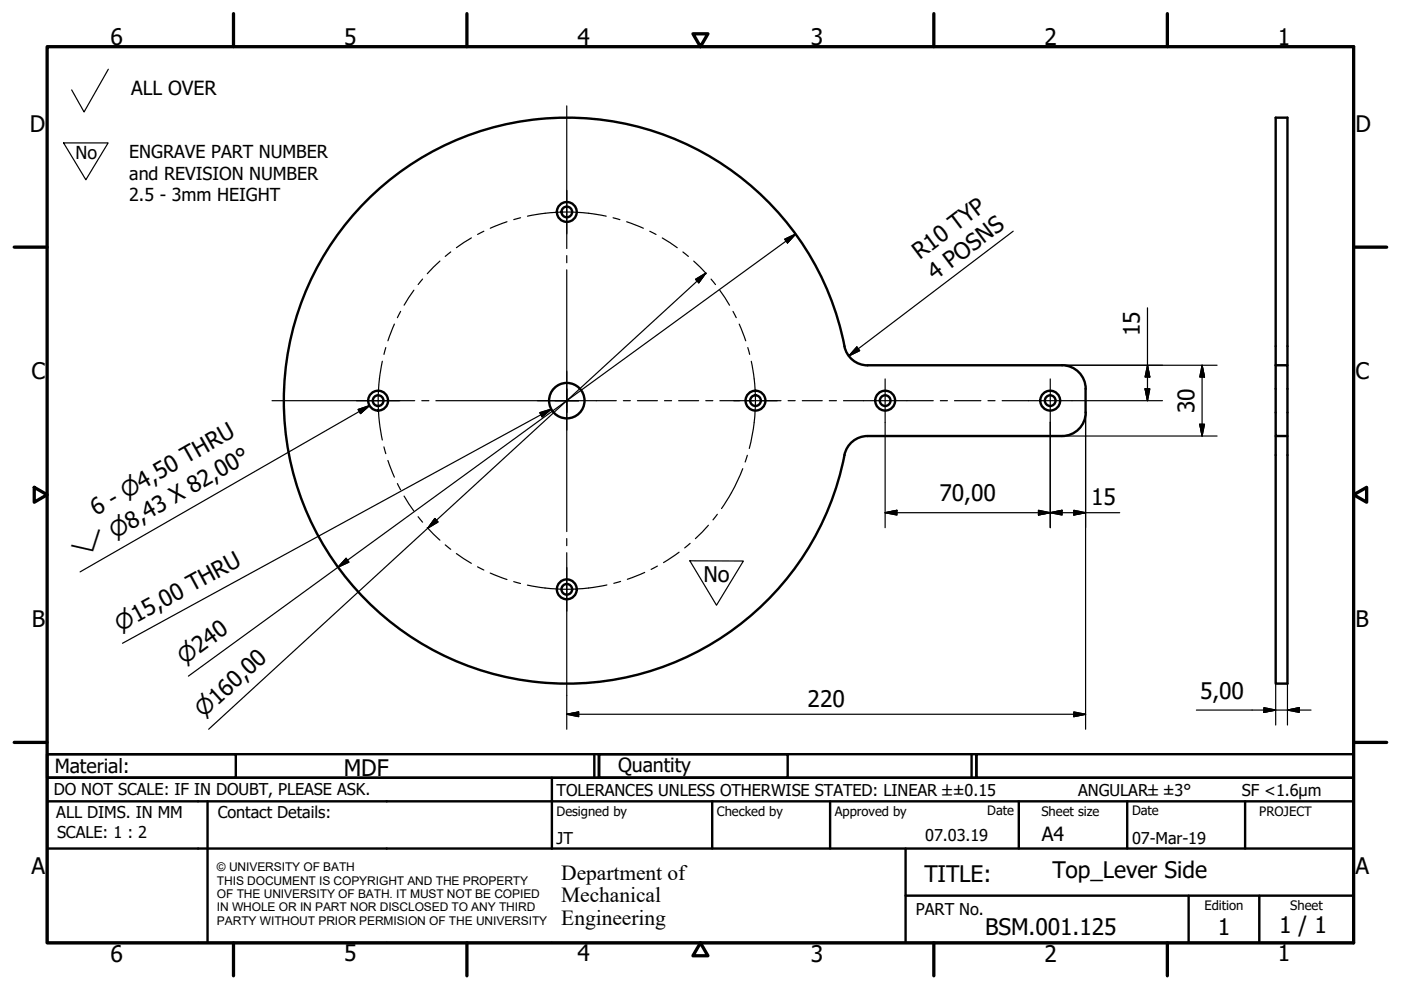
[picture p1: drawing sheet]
<svg xmlns="http://www.w3.org/2000/svg" width="297mm" height="210mm" viewBox="0 0 297 210" stroke-linecap="round" stroke-linejoin="round" font-family="sans-serif">
<!-- layer: Visible (ISO) -->
<g fill="none" stroke="#000" stroke-width=".51">
<path d="M183.9 77.5a5 5 0 0 1-4.9-4.1 60 60 0 0 0-92.1-38.3 60 60 0 0 0 0 99.8 60 60 0 0 0 92.1-38.4 5 5 0 0 1 4.9-4.1M184 77.4h41.2a5 5 0 0 1 5 5M270.5 77.4h2.5v67.5h-2.5v-52.5M273 77.4v-52.5h-2.5v67.5h2.5M230.2 82.4v5.1M230.2 87.4a5 5 0 0 1-5 5h-41.2"/>
<circle cx="120.2" cy="44.9" r="1.13"/>
<circle cx="120.2" cy="44.9" r="2.11"/>
<circle cx="80.2" cy="84.9" r="2.11"/>
<circle cx="80.2" cy="84.9" r="1.13"/>
<circle cx="120.2" cy="84.9" r="3.8"/>
<circle cx="160.2" cy="84.9" r="1.13"/>
<circle cx="160.2" cy="84.9" r="2.11"/>
<circle cx="187.7" cy="84.9" r="1.13"/>
<circle cx="187.7" cy="84.9" r="2.11"/>
<circle cx="222.7" cy="84.9" r="1.13"/>
<circle cx="222.7" cy="84.9" r="2.11"/>
<circle cx="120.2" cy="125" r="2.11"/>
<circle cx="120.2" cy="125" r="1.13"/>
</g>
<!-- layer: Border (ISO) -->
<g fill="none" stroke="#000" stroke-width=".7">
<path d="M10 9.9h277v190h-277zM49.5 2.9v7M99 2.9v7M146.9 7.2h3.2l-1.6 2.7zM198 2.9v7M247.5 2.9v7M3 52.4h7M287 52.4h7M7.3 103.3l2.7 1.6-2.7 1.6zM287 104.9l2.8-1.6v3.2zM3 157.4h7M287 157.4h7"/>
<path d="M49.5 199.9v7M99 199.9v7M148.5 199.9l1.6 2.7h-3.2zM198 199.9v7M247.5 199.9v7"/>
</g>
<!-- layer: Title (ISO) -->
<g fill="none" stroke="#000" stroke-width=".51">
<path d="M10 159.9h40v5h-40zM10 159.9h117v5h-117zM126 159.9v5M127 159.9h40v5h-40zM127 159.9h80v5h-80zM206 159.9v5M207 159.9h80v5h-80zM10 169.9v-5h277v5M10 169.9h277v30h-277zM10 179.9h277M44 169.9v30M117 164.9v15"/>
<path d="M151 169.9v10M176 169.9v10M192 179.9v20M216 169.9v10M239 169.9v10M264 169.9v10M192 189.9h95M252 189.9v10M267 189.9v10"/>
</g>
<!-- layer: Sketch Geometry (ISO) -->
<path d="M23 14.7l-5.2 9-2.6-4.6M13.5 30.3h9.4l-4.7 7.8zM146.3 118.9h11.3l-5.7 9.4z" fill="none" stroke="#000" stroke-width=".25"/>
<path d="M151.8 137.7h.1" fill="none" stroke="#fff" stroke-width=".21"/>
<!-- layer: Dimension (ISO) -->
<g fill="none" stroke="#000" stroke-width=".25">
<path d="M147.5 59.2l2.1-1.3-1.5 2.1zM149.6 57.9l-105.4 96.7M166.4 50.7l2.3-1.1-1.7 1.9zM168.7 49.6l-128.8 93.8M214.8 49l-34.8 26.5M181.7 73.6l.6 .8-2.3 1.1zM225.2 77.4h32.8M243.3 77.4l.5 2.5h-1zM243.3 65.3v19.7M254.9 77.4l.5 2.5h-1zM254.9 77.4v15M187.7 89.5v22.4"/>
<path d="M222.7 89.5v22.4M225.2 92.4h32.8M227.3 85h19.2M230.2 87.5v67.1M242.8 82.4h1l-.5 2.6zM254.4 90h1l-.5 2.4zM73.4 118.4l.6 .8-2.3 1.1zM92.2 109.9l.7 .8-2.2 1.3zM187.7 108.7l2.5-.5v1zM187.7 108.7h49.7M220.2 108.2l2.5 .5-2.5 .5zM222.7 108.7l2.5-.5v1z"/>
<path d="M227.7 108.2l2.5 .5-2.5 .5zM120.2 151.4l2.5-.4v.9zM120.2 151.4h110M120.2 147.4v7.2M227.7 151l2.5 .4-2.5 .5zM253.7 150.6h24.3M268 150l2.5 .6-2.5 .4zM270.5 144.9v8.8M273 150.6l2.5-.6v1zM273 144.9v8.8"/>
</g>
<g fill="#000" stroke="#000" stroke-width=".25">
<path d="M149.6 57.9l-1.5 2.1zM147.5 59.2l2.1-1.3-1.5 2.1zM168.7 49.6l-1.7 1.9zM166.4 50.7l2.3-1.1-1.7 1.9zM181.7 73.6l-1.7 1.9zM181.7 73.6l.6 .8-2.3 1.1zM243.3 77.4l.5 2.5zM243.3 77.4l.5 2.5h-1zM254.9 77.4l.5 2.5zM254.9 77.4l.5 2.5h-1zM242.8 82.4l.5 2.6zM242.8 82.4h1l-.5 2.6z"/>
<path d="M254.4 90l.5 2.4zM254.4 90h1l-.5 2.4zM73.4 118.4l-1.7 1.9zM73.4 118.4l.6 .8-2.3 1.1zM92.2 109.9l-1.5 2.1zM92.2 109.9l.7 .8-2.2 1.3zM187.7 108.7l2.5-.5zM187.7 108.7l2.5-.5v1zM220.2 109.2l2.5-.5zM220.2 108.2l2.5 .5-2.5 .5zM222.7 108.7l2.5-.5zM222.7 108.7l2.5-.5v1z"/>
<path d="M227.7 109.2l2.5-.5zM227.7 108.2l2.5 .5-2.5 .5zM120.2 151.4l2.5-.4zM120.2 151.4l2.5-.4v.9zM227.7 151.9l2.5-.5zM227.7 151l2.5 .4-2.5 .5zM268 151l2.5-.4zM268 150l2.5 .6-2.5 .4zM273 150.6l2.5-.6zM273 150.6l2.5-.6v1z"/>
</g>
<!-- layer: Center Mark (ISO) -->
<g fill="none" stroke="#000" stroke-width=".25">
<path d="M120.2 22.5v30.2M120.2 40.3v9.3M120.2 57.2v27.8v-2.6M120.2 54.2v1.5M120.2 78.7v12.5M57.7 85h30.2M75.6 85h9.2M89.4 85h1.5M92.4 85h27.8h-2.5M120.2 87.5v-2.5v27.7M122.7 85h-2.5h2.5M155.6 85h9.2"/>
<path d="M187.7 80.3v9.2M222.7 80.3v9.2M120.2 114.2v1.5M120.2 117.2v30.2M120.2 120.3v9.3"/>
</g>
<!-- layer: Centerline (ISO) -->
<g fill="none" stroke="#000" stroke-width=".25">
<path d="M89.6 59.2l-.9 1.1M93.3 55.4l-2.7 2.6M95.6 53.4l-1.2 1M99.9 50.4l-3.1 2.1M102.6 49l-1.3 .7M107.5 47l-3.6 1.4M110.4 46.2l-1.5 .4M111.8 45.8a40 40 0 0 1 16.7 0M130 46.2l1.4 .4M132.9 47l3.5 1.4M137.8 49l1.3 .7M140.4 50.4l3.2 2.1"/>
<path d="M144.8 53.4l1.2 1M147.1 55.4l2.7 2.6M150.8 59.2l.9 1.1M81.1 76.6l-.7 4.4-.2 3.9M81.8 73.7l-.4 1.4M83.6 68.7l-1.4 3.6M84.9 66l-.6 1.4M87.8 61.5l-2.1 3.2M152.6 61.5l2.1 3.2M155.4 66l.7 1.4M156.7 68.7l1.4 3.6M158.6 73.7l.3 1.4"/>
<path d="M159.3 76.6a40 40 0 0 1-.4 18.5M80.2 84.9l.2 4 .7 4.4M81.4 94.7l.4 1.5M82.2 97.6l1.4 3.6M113.9 85h16.8M132.2 85h1.4M135.1 85h4.3M140.9 85h1.5M143.9 85h4.2M149.6 85h1.5M152.6 85h4.3M157.5 99.4l-2.1 4.4-2.4 4"/>
<path d="M158.4 85h1.5M158.5 96.5l-.5 1.5M161.4 85h4.2M167.1 85h1.5M170.1 85h4.2M175.8 85h1.5M178.8 85h19.1M199.4 85h1.5M202.4 85h5.6M209.5 85h1.5M212.5 85h14.8M84.3 102.5l.6 1.4"/>
<path d="M85.7 105.2l2 3.2M88.6 109.6l1 1.1M90.6 111.8l2.7 2.7M94.4 115.5l1.2 1M96.8 117.4l3.1 2M144 117.1l-3.3 2.2M146.3 115.2l-1.1 1M150.2 111.4l-2.8 2.8M152.1 109l-.9 1.2M101.2 120.2l1.4 .7M103.9 121.5l3.6 1.4M108.9 123.3l1.5 .4"/>
<path d="M128.7 124a40 40 0 0 1-16.9 .1M131.6 123.3l-1.5 .4M136.7 121.4l-3.7 1.4M139.4 120l-1.4 .7"/>
</g>
<!-- layer: Symbol (ISO) -->
<path d="M75.9 86.8l2.4-.8-1.9 1.7zM78.3 86l-61.3 35.3M114.4 87.5l2.5-.8-2 1.7zM116.9 86.7l-90.9 49.7" fill="none" stroke="#000" stroke-width=".25"/>
<path d="M76.4 87.7l1.9-1.7zM75.9 86.8l2.4-.8-1.9 1.7zM114.9 88.4l2-1.7zM114.4 87.5l2.5-.8-2 1.7z" fill="#000" stroke="#000" stroke-width=".25"/>
<g font-size="4.8">
<text x="23.4" y="9.5">6</text>
<text x="72.9" y="9.5">5</text>
<text x="122.4" y="9.5">4</text>
<text x="171.9" y="9.5">3</text>
<text x="221.4" y="9.5">2</text>
<text x="270.9" y="9.5">1</text>
<text x="6.3" y="27.9">D</text>
<text x="287.4" y="27.9">D</text>
<text x="195" y="55.2" transform="rotate(-37 195 55.2)">R10 TYP</text>
<text x="198.3" y="59.6" transform="rotate(-37 198.3 59.6)">4 POSNS</text>
<text x="241.7" y="71.3" transform="rotate(-90 241.7 71.3)">15</text>
<text x="6.7" y="80.4">C</text>
<text x="287.4" y="80.4">C</text>
<text x="253.3" y="87.6" transform="rotate(-90 253.3 87.6)">30</text>
<text x="199.2" y="106.3">70,00</text>
<text x="231.4" y="107.1">15</text>
<text x="20.4" y="109.5" transform="rotate(-30 20.4 109.5)">6 - ⌀4,50 THRU</text>
<text x="6.8" y="132.9">B</text>
<text x="287.4" y="132.9">B</text>
<text x="171.2" y="149.9">220</text>
<text x="254.4" y="148.1">5,00</text>
<text x="72.9" y="164.4">MDF</text>
<text x="6.7" y="185.4">A</text>
<text x="287.4" y="185.4">A</text>
<text x="196" y="187">TITLE:</text>
<text x="223.1" y="186.2">Top_Lever Side</text>
<text x="271.2" y="197.9">1 / 1</text>
<text x="23.4" y="203.9">6</text>
<text x="72.9" y="203.8">5</text>
<text x="122.4" y="203.8">4</text>
<text x="171.9" y="203.9">3</text>
<text x="208.9" y="198.2">BSM.001.125</text>
<text x="221.4" y="203.9">2</text>
<text x="258.2" y="198.2">1</text>
<text x="270.9" y="203.8">1</text>
</g>
<g font-size="4.6">
<text x="16.4" y="118.8" transform="rotate(-30 16.4 118.8)">⌵</text>
<text x="24.3" y="114.3" transform="rotate(-30 24.3 114.3)">⌀8,43 X 82,00°</text>
<text x="149.2" y="123.4">No</text>
<text x="25.5" y="133.9" transform="rotate(-29 25.5 133.9)">⌀15,00 THRU</text>
<text x="39.1" y="141" transform="rotate(-36 39.1 141)">⌀240</text>
<text x="43.2" y="152.3" transform="rotate(-43 43.2 152.3)">⌀160,00</text>
<text x="119" y="186.5">Department of</text>
<text x="119" y="191.3">Mechanical</text>
<text x="119" y="196">Engineering</text>
</g>
<g font-size="4.1">
<text x="27.8" y="20.1">ALL OVER</text>
<text x="11.6" y="163.9">Material:</text>
<text x="131" y="163.7">Quantity</text>
<text x="220.9" y="178.4">A4</text>
</g>
<g font-size="3.8">
<text x="16" y="33.6">No</text>
<text x="27.4" y="33.5">ENGRAVE PART NUMBER</text>
<text x="27.4" y="38.1">and REVISION NUMBER</text>
<text x="27.4" y="42.6">2.5 - 3mm HEIGHT</text>
</g>
<g font-size="3.5">
<text x="11.4" y="168.5">DO NOT SCALE: IF IN DOUBT, PLEASE ASK.</text>
<text x="11.9" y="173.5">ALL DIMS. IN MM</text>
<text x="46.2" y="173.5">Contact Details:</text>
<text x="118" y="168.8">TOLERANCES UNLESS OTHERWISE STATED: LINEAR ±±0.15</text>
<text x="228.6" y="168.8">ANGULAR±±3°</text>
<text x="263.3" y="168.8">SF &lt;1.6µm</text>
<text x="12.1" y="177.6">SCALE: 1 : 2</text>
<text x="118" y="178.9">JT</text>
<text x="196.2" y="178.3">07.03.19</text>
<text x="240" y="178.9">07-Mar-19</text>
<text x="194.2" y="194.1">PART No.</text>
</g>
<g font-size="2.8">
<text x="118" y="173">Designed by</text>
<text x="152" y="173">Checked by</text>
<text x="177" y="173">Approved by</text>
<text x="209.3" y="172.9">Date</text>
<text x="220.8" y="173">Sheet size</text>
<text x="240" y="172.9">Date</text>
<text x="267" y="172.9">PROJECT</text>
<text x="255.4" y="193">Edition</text>
<text x="273.6" y="193">Sheet</text>
</g>
<g font-size="2.5">
<text x="46" y="184.7">© UNIVERSITY OF BATH</text>
<text x="46" y="187.6">THIS DOCUMENT IS COPYRIGHT AND THE PROPERTY</text>
<text x="46" y="190.4">OF THE UNIVERSITY OF BATH. IT MUST NOT BE COPIED</text>
<text x="46" y="193.2">IN WHOLE OR IN PART NOR DISCLOSED TO ANY THIRD</text>
<text x="46" y="196.1">PARTY WITHOUT PRIOR PERMISION OF THE UNIVERSITY</text>
</g>
</svg>
